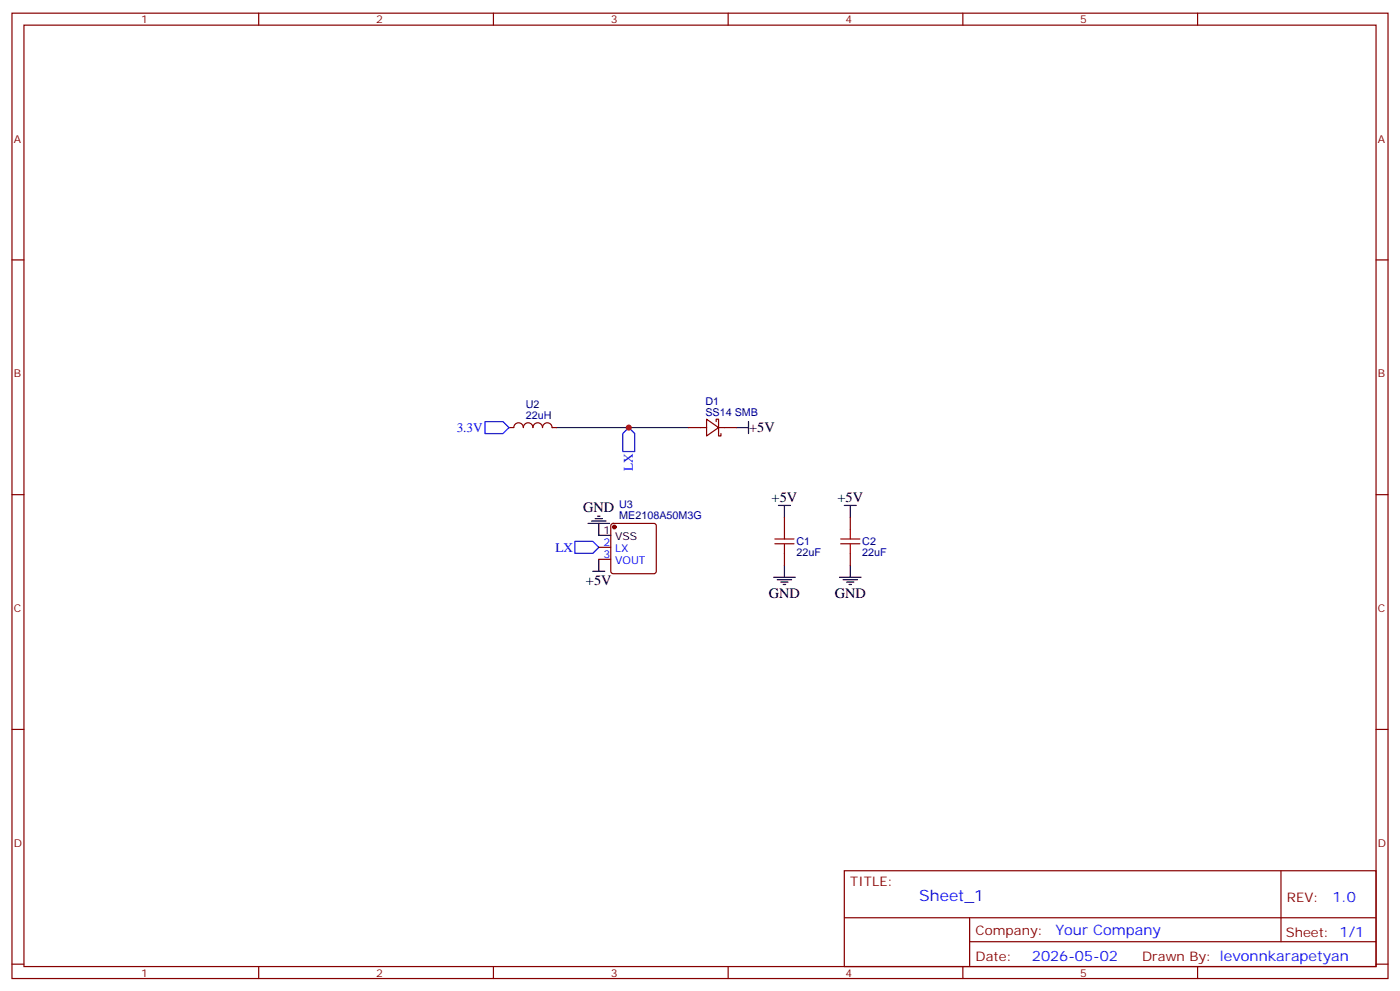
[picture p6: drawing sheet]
<svg xmlns="http://www.w3.org/2000/svg" width="412mm" height="292mm" viewBox="0 0 412 292" stroke-linecap="round" stroke-linejoin="round" font-family="sans-serif">
<g fill="none" stroke="#870000" stroke-width=".35">
<path d="M3.5 3.9h405.4v284.3h-405.4zM7.1 7.4h398.2v277.3h-398.2zM76.2 3.9v3.5M145.3 3.9v3.5M214.5 3.9v3.5M283.6 3.9v3.5M352.8 3.9v3.5M3.5 76.6h3.6M405.3 76.6h3.6M149.9 125.9h1.4a1.41 1.41 0 0 1 1.5-1.4 1.41 1.41 0 0 1 1.4 1.4 1.41 1.41 0 0 1 1.4-1.4 1.41 1.41 0 0 1 1.4 1.4 1.41 1.41 0 0 1 1.4-1.4 1.41 1.41 0 0 1 1.4 1.4 1.41 1.41 0 0 1 1.4-1.4 1.41 1.41 0 0 1 1.4 1.4h1.4M202.8 125.9h5.3M208.1 123.5l3.6 2.4-3.6 2.5z"/>
<path d="M211 124.2v-.7h.7v4.9h.7v-.7M211.7 125.9h5.3M3.5 145.7h3.6M180.2 154.4l.4-.2h12l.5 .2 .2 .5v13.4l-.2 .5-.5 .2h-12l-.5-.3-.2-.4v-13.4zM231.1 152.4v3.5M250.5 152.4v3.5M405.3 145.7h3.6M176.4 161.2h3.5M176.4 164.7h3.5M231.1 163v3.5M250.5 163v3.5M3.5 214.8h3.6"/>
<path d="M405.3 214.8h3.6M248.7 256.5h156.6v28.2h-156.6zM377.3 256.5v20.9M248.7 270.3h156.5M285.6 277.4h119.6M285.6 270.3v14.1M3.5 284h3.6M76.2 284.7v3.5M145.3 284.7v3.5M214.5 284.7v3.5M283.6 284.7v3.5M352.8 284.7v3.5"/>
<path d="M405.3 284h3.6"/>
</g>
<path d="M164 125.9h38.8" fill="none" stroke="#008700" stroke-width=".35"/>
<g fill="none" stroke="#000" stroke-width=".35">
<path d="M217 125.9h3.5M220.5 124.2v3.5M173.2 154.2h6.4M174.3 153.5h4.2M175.3 152.8h2.1M176 152h.7M176.4 154.2v3.5h3.5M229.3 148.9h3.5M231.1 148.9v3.5M248.7 148.9h3.5M250.5 148.9v3.5M174.6 168.3h3.6"/>
<path d="M176.4 164.7v3.6M227.9 170h6.3M229 170.7h4.2M230 171.5h2.1M230.7 172.2h.7M231.1 166.5v3.5M247.3 170h6.3M248.4 170.7h4.2M249.4 171.5h2.1M250.1 172.2h.7M250.5 166.5v3.5"/>
</g>
<path d="M142.9 124.2h5.3l1.7 1.7-1.7 1.8h-5.3zM185.2 125.9l1.8 1.8v5.3h-3.6v-5.3zM169.3 159.5h5.3l1.8 1.7-1.8 1.8h-5.3z" fill="none" stroke="#00f" stroke-width=".35"/>
<path d="M228.2 158.8h5.7M231.1 155.9v2.9M247.6 158.8h5.7M250.5 155.9v2.9M228.2 160.2h5.7M231.1 160.2v2.8M247.6 160.2h5.7M250.5 160.2v2.8" fill="none" stroke="#a10000" stroke-width=".35"/>
<circle cx="181" cy="155.2" r=".53" fill="#870000" stroke="#870000" stroke-width=".35"/>
<circle cx="185.2" cy="125.9" r=".88" fill="#c00"/>
<text font-size="4.6" fill="#00f" x="270.8" y="265.5">Sheet_1</text>
<g font-size="4.2">
<text x="220.7" y="127.4">+5V</text>
<text x="227.3" y="147.8">+5V</text>
<text x="246.7" y="147.8">+5V</text>
<text x="171.8" y="150.9">GND</text>
<text x="172.6" y="172.2">+5V</text>
<text x="226.5" y="176.1">GND</text>
<text x="245.9" y="176.1">GND</text>
</g>
<g font-size="4.2" fill="#00f">
<text x="392.5" y="265.7">1.0</text>
<text x="310.9" y="275.3">Your Company</text>
<text x="304" y="283.1">2026-05-02</text>
</g>
<g font-size="3.9" fill="#00f">
<text x="134.5" y="127.2">3.3V</text>
<text x="186.4" y="138.7" transform="rotate(-90 186.4 138.7)">LX</text>
<text x="163.6" y="162.4">LX</text>
</g>
<g font-size="3.9" fill="#800">
<text x="250.5" y="261.1">TITLE:</text>
<text x="379.1" y="265.7">REV:</text>
<text x="287.4" y="275.3">Company:</text>
<text x="378.7" y="275.9">Sheet: 1/1</text>
<text x="287.4" y="282.9">Date:</text>
<text x="336.4" y="283">Draw</text>
<text x="346.6" y="283">n By: levonnkarapetyan</text>
</g>
<g font-size="3.2" fill="#800">
<text x="41.6" y="6.9">1</text>
<text x="110.8" y="6.9">2</text>
<text x="179.9" y="6.9">3</text>
<text x="249.1" y="6.9">4</text>
<text x="318.2" y="6.9">5</text>
<text x="4.1" y="42">A</text>
<text x="405.9" y="42">A</text>
<text x="4.1" y="111.1">B</text>
<text x="405.9" y="111.1">B</text>
<text x="4.1" y="180.3">C</text>
<text x="405.9" y="180.3">C</text>
<text x="4.1" y="249.4">D</text>
<text x="405.9" y="249.4">D</text>
<text x="41.6" y="287.7">1</text>
<text x="110.8" y="287.7">2</text>
<text x="179.9" y="287.7">3</text>
<text x="249.1" y="287.7">4</text>
<text x="318.2" y="287.7">5</text>
</g>
<g font-size="3.2" fill="#000080">
<text x="207.8" y="119.2">D1</text>
<text x="154.9" y="123.5">22uH</text>
<text x="154.9" y="120.2">U2</text>
<text x="207.8" y="122.4">SS14 SMB</text>
<text x="182.4" y="149.7">U3</text>
<text x="182.4" y="152.9">ME2108A50M3G</text>
<text x="234.6" y="160.6">C1</text>
<text x="254" y="160.6">C2</text>
<text x="234.6" y="163.7">22uF</text>
<text x="254" y="163.7">22uF</text>
</g>
<g font-size="3.2">
<text x="177.7" y="157.3">1</text>
<text x="181.2" y="159.1">VSS</text>
</g>
<g font-size="3.2" fill="#00f">
<text x="177.7" y="160.9">2</text>
<text x="177.7" y="164.4">3</text>
<text x="181.2" y="162.6">LX</text>
<text x="181.2" y="166.2">VOUT</text>
</g>
</svg>
